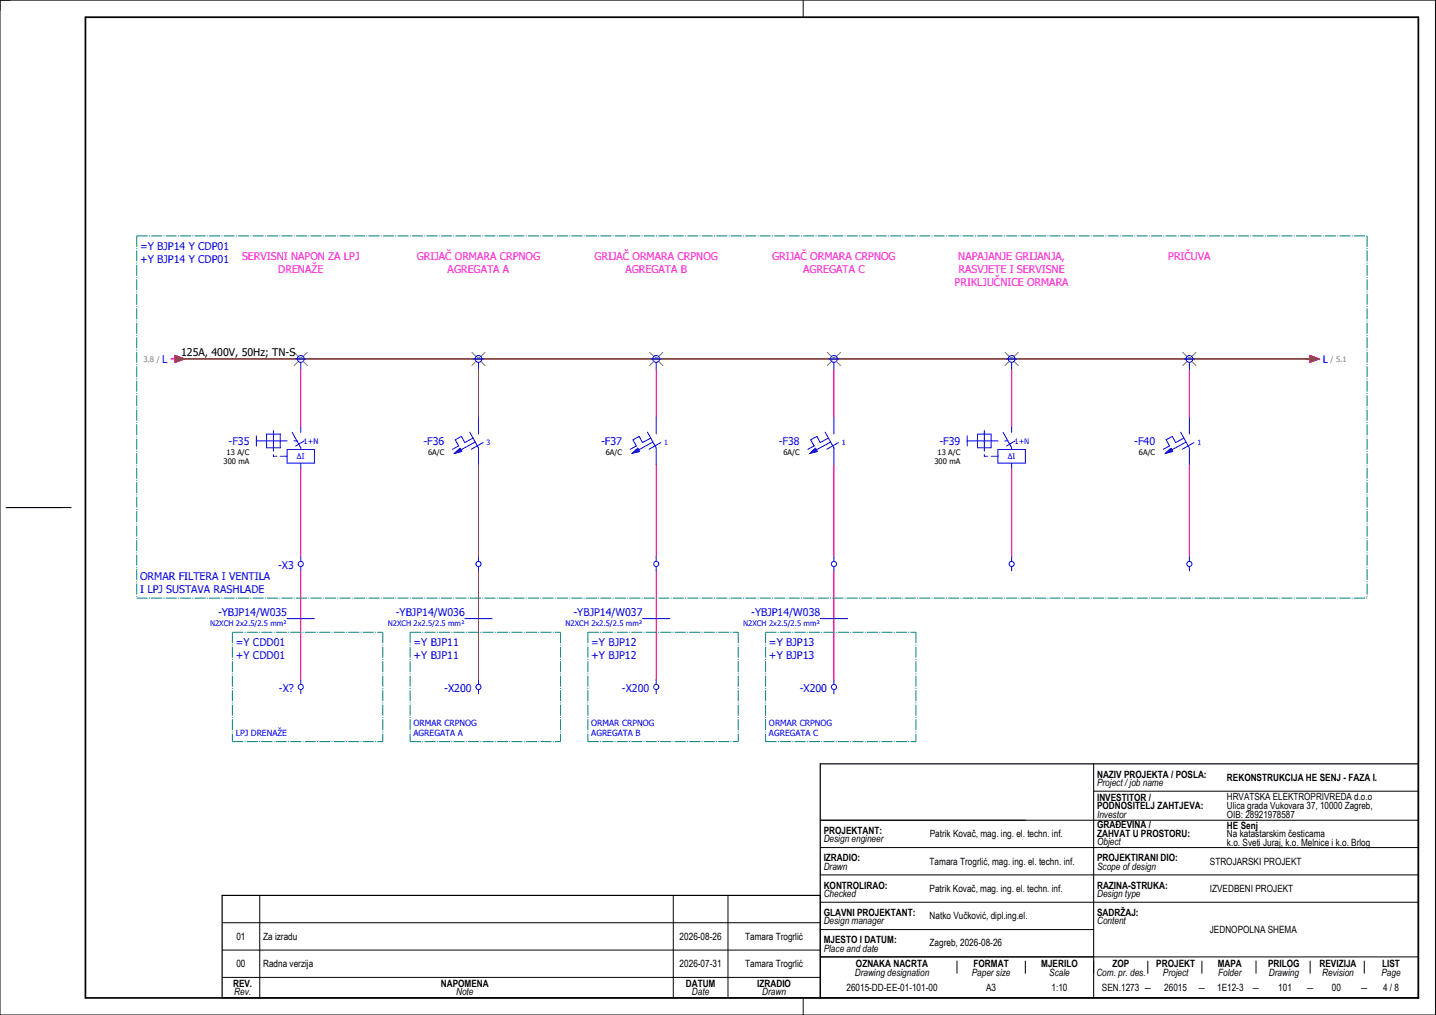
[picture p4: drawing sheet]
<svg xmlns="http://www.w3.org/2000/svg" width="420mm" height="297mm" viewBox="0 0 420 297" stroke-linecap="round" stroke-linejoin="round" font-family="sans-serif">
<g fill="none" stroke="#000" stroke-width=".29">
<path d="M0 0h420v297h-420zM235 0v5M1.8 148.5h19M320 231.5h95M320 223.5v68.5M415 223.5v68.5h-350M240 240h175M240 256h175M240 248h175M65 278h175M65 270h175M76 262v30"/>
<path d="M197 262v30M213 262v30M240 262v30M240 272h80M240 264h175M65 286h175M235 292v5M240 280h175M280 281.2v3.6M300 281.2v3.6M335.8 281.2v3.6M351.7 281.2v3.6"/>
<path d="M367.5 281.2v3.6M383.3 281.2v3.6M399.2 281.2v3.6"/>
</g>
<path d="M415 223.5h-175v68.5M240 262h-175v30" fill="none" stroke="#000" stroke-width=".35"/>
<path d="M25 5h390v287h-390z" fill="none" stroke="#000" stroke-width=".5"/>
<g fill="none" stroke="#f00" stroke-width=".29">
<path d="M50 105h1.3M51.3 104l2.7 1-2.7 1zM88 108v17M140 108v14.2M192 108v14.2M244 108v14.2M296 108v17M348 108v14.2M382 105h1.3M383.3 104l2.7 1-2.7 1zM88 137v26M140 135.9v27.1"/>
<path d="M192 135.9v27.1M244 135.9v27.1M296 137v26M348 135.9v27.1M88 167v32M140 167v32M192 167v32M244 167v32"/>
</g>
<path d="M52 105h332" fill="none" stroke="#7f3f3f" stroke-width=".5"/>
<g fill="none" stroke="#767676" stroke-width=".29" stroke-dasharray="2 2" stroke-linecap="butt">
<path d="M86 103l4 4M90 103l-4 4M138 103l4 4M142 103l-4 4M190 103l4 4M194 103l-4 4M242 103l4 4M246 103l-4 4M294 103l4 4M298 103l-4 4M346 103l4 4M350 103l-4 4"/>
<circle cx="88" cy="105" r=".5"/>
<circle cx="140" cy="105" r=".5"/>
<circle cx="192" cy="105" r=".5"/>
<circle cx="244" cy="105" r=".5"/>
<circle cx="296" cy="105" r=".5"/>
<circle cx="348" cy="105" r=".5"/>
</g>
<g fill="none" stroke="#00f" stroke-width=".29">
<path d="M86.5 105h3M88 106v2M138.5 105h3M140 106v2M190.5 105h3M192 106v2M242.5 105h3M244 106v2M294.5 105h3M296 106v2M346.5 105h3M348 106v2"/>
<path d="M75 129h9M75 127.5v3M78 127h4v4h-4zM80 126v6M80 133v.5h1M82 133.5h2M84 131.5h8v4h-8zM85.5 126.5l2.5 4.5v.5M86 129h1M88 125v1.5M88 135.5v1.5M89 129l-2.5 1.5"/>
<path d="M133 132.6l1.6-1.4 .5 .9zM137.4 126.5l2.6 4.6v4.8M138.4 128.2l-2.4 1.3-1-1.8-1.8 1 1 1.8-1.8 1M139 129.4l-4.2 2.3M140 122.2v4.8M141.4 129.5l-3.5 2M185 132.6l1.6-1.4 .5 .9zM189.4 126.5l2.6 4.6v4.8M190.4 128.2l-2.4 1.3-1-1.8-1.8 1 1 1.8-1.8 1M191 129.4l-4.2 2.3M192 122.2v4.8M193.4 129.5l-3.5 2"/>
<path d="M237 132.6l1.6-1.4 .5 .9zM241.4 126.5l2.6 4.6v4.8M242.4 128.2l-2.4 1.3-1-1.8-1.8 1 1 1.8-1.8 1M243 129.4l-4.2 2.3M244 122.2v4.8M245.4 129.5l-3.5 2M283 129h9M283 127.5v3M286 127h4v4h-4zM288 133v.5h1M288 126v6M290 133.5h2"/>
<path d="M292 131.5h8v4h-8zM293.5 126.5l2.5 4.5v.5M294 129h1M296 125v1.5M296 135.5v1.5M297 129l-2.5 1.5M341 132.6l1.6-1.4 .5 .9zM345.4 126.5l2.6 4.6v4.8M346.4 128.2l-2.4 1.3-1-1.8-1.8 1 1 1.8-1.8 1M347 129.4l-4.2 2.3M348 122.2v4.8M349.4 129.5l-3.5 2"/>
<path d="M88 163v1.3M88 165.8v1.2M140 163v1.3M140 165.8v1.2M192 163v1.3M192 165.8v1.2M244 163v1.3M244 165.8v1.2M296 163v1.3M296 165.8v1.2M348 163v1.3M348 165.8v1.2"/>
<path d="M84 181h8M88 199v1.3M136 181h8M140 199v1.3M188 181h8M192 199v1.3M240 181h8M244 199v1.3M88 201.8v1.2M140 201.8v1.2M192 201.8v1.2M244 201.8v1.2"/>
<circle cx="88" cy="105" r="1"/>
<circle cx="140" cy="105" r="1"/>
<circle cx="192" cy="105" r="1"/>
<circle cx="244" cy="105" r="1"/>
<circle cx="296" cy="105" r="1"/>
<circle cx="348" cy="105" r="1"/>
<circle cx="88" cy="165" r=".75"/>
<circle cx="140" cy="165" r=".75"/>
<circle cx="192" cy="165" r=".75"/>
<circle cx="244" cy="165" r=".75"/>
<circle cx="296" cy="165" r=".75"/>
<circle cx="348" cy="165" r=".75"/>
<circle cx="88" cy="201" r=".75"/>
<circle cx="140" cy="201" r=".75"/>
<circle cx="192" cy="201" r=".75"/>
<circle cx="244" cy="201" r=".75"/>
</g>
<g fill="none" stroke="#007f7f" stroke-width=".29" stroke-dasharray="3.2 .4 .3 .4" stroke-linecap="butt">
<path d="M40 69h360M40 69v106M400 69v106M40 175h360M68 185h44M68 185v32M112 185v32M120 185h44M120 185v32M164 185v32M172 185h44M172 185v32"/>
<path d="M216 185v32M224 185h44M224 185v32M268 185v32M68 217h44M120 217h44M172 217h44M224 217h44"/>
</g>
<g fill="#00f" stroke="#00f" stroke-width=".29">
<path d="M133 132.6l1.6-1.4 .5 .9z"/>
<path d="M185 132.6l1.6-1.4 .5 .9z"/>
<path d="M237 132.6l1.6-1.4 .5 .9z"/>
<path d="M341 132.6l1.6-1.4 .5 .9z"/>
</g>
<g fill="#f00" stroke="#f00" stroke-width=".29">
<path d="M51.3 104l2.7 1-2.7 1z"/>
<path d="M383.3 104l2.7 1-2.7 1z"/>
</g>
<g font-size="3.1" fill="#00f">
<text x="41" y="73.1">=Y BJP14 Y CDP01</text>
<text x="41" y="76.9">+Y BJP14 Y CDP01</text>
<text x="47.5" y="106.3">L</text>
<text x="387" y="106.3">L</text>
<text x="66.9" y="130.3">-F35</text>
<text x="123.9" y="130.3">-F36</text>
<text x="175.9" y="130.3">-F37</text>
<text x="227.9" y="130.3">-F38</text>
<text x="274.9" y="130.3">-F39</text>
<text x="331.9" y="130.3">-F40</text>
<text x="81.4" y="166.4">-X3</text>
<text x="41" y="169.6">ORMAR FILTERA I VENTILA</text>
<text x="41" y="173.4">I LPJ SUSTAVA RASHLADE</text>
<text x="63.8" y="180.4">-YBJP14/W035</text>
<text x="115.8" y="180.4">-YBJP14/W036</text>
<text x="167.8" y="180.4">-YBJP14/W037</text>
<text x="219.8" y="180.4">-YBJP14/W038</text>
<text x="69" y="189.1">=Y CDD01</text>
<text x="121" y="189.1">=Y BJP11</text>
<text x="173" y="189.1">=Y BJP12</text>
<text x="225" y="189.1">=Y BJP13</text>
<text x="69" y="192.9">+Y CDD01</text>
<text x="121" y="192.9">+Y BJP11</text>
<text x="173" y="192.9">+Y BJP12</text>
<text x="225" y="192.9">+Y BJP13</text>
<text x="81.6" y="202.4">-X?</text>
<text x="130" y="202.4">-X200</text>
<text x="182" y="202.4">-X200</text>
<text x="234" y="202.4">-X200</text>
</g>
<g font-size="3.1" fill="#f0f">
<text x="70.8" y="76.1">SERVISNI NAPON ZA LPJ</text>
<text x="121.9" y="76.1">GRIJAČ ORMARA CRPNOG</text>
<text x="173.9" y="76.1">GRIJAČ ORMARA CRPNOG</text>
<text x="225.9" y="76.1">GRIJAČ ORMARA CRPNOG</text>
<text x="280.4" y="76.1">NAPAJANJE GRIJANJA,</text>
<text x="341.8" y="76.1">PRIČUVA</text>
<text x="81.4" y="79.9">DRENAŽE</text>
<text x="131" y="79.9">AGREGATA A</text>
<text x="183" y="79.9">AGREGATA B</text>
<text x="235" y="79.9">AGREGATA C</text>
<text x="279.3" y="83.6">PRIKLJUČNICE ORMARA</text>
<text x="280.5" y="79.9">RASVJETE I SERVISNE</text>
</g>
<text font-size="3.1" x="53" y="104">125A, 400V, 50Hz; TN-S</text>
<g font-size="2.9">
<text x="321" y="227.5">NAZIV PROJEKTA / POSLA:</text>
<text x="321" y="230">Project / job name</text>
<text x="359" y="228.6">REKONSTRUKCIJA HE SENJ - FAZA I.</text>
<text x="321" y="234.3">INVESTITOR /</text>
<text x="321" y="236.8">PODNOSITELJ ZAHTJEVA:</text>
<text x="321" y="239.3">Investor</text>
<text x="359" y="234.2">HRVATSKA ELEKTROPRIVREDA d.o.o</text>
<text x="359" y="236.8">Ulica grada Vukovara 37, 10000 Zagreb,</text>
<text x="359" y="239.5">OIB: 28921978587</text>
<text x="241" y="244">PROJEKTANT:</text>
<text x="272" y="245">Patrik Kovač, mag. ing. el. techn. inf.</text>
<text x="321" y="242.3">GRAĐEVINA /</text>
<text x="321" y="244.8">ZAHVAT U PROSTORU:</text>
<text x="359" y="242.6">HE Senj</text>
<text x="359" y="245.1">Na katastarskim česticama</text>
<text x="241" y="246.5">Design engineer</text>
<text x="321" y="247.3">Object</text>
<text x="359" y="247.5">k.o. Sveti Juraj, k.o. Melnice i k.o. Brlog</text>
<text x="241" y="252">IZRADIO:</text>
<text x="241" y="254.5">Drawn</text>
<text x="272" y="253">Tamara Trogrlić, mag. ing. el. techn. inf.</text>
<text x="321" y="252">PROJEKTIRANI DIO:</text>
<text x="321" y="254.5">Scope of design</text>
<text x="354" y="253.1">STROJARSKI PROJEKT</text>
<text x="241" y="260">KONTROLIRAO:</text>
<text x="241" y="262.5">Checked</text>
<text x="272" y="261">Patrik Kovač, mag. ing. el. techn. inf.</text>
<text x="321" y="260">RAZINA-STRUKA:</text>
<text x="321" y="262.5">Design type</text>
<text x="354" y="261">IZVEDBENI PROJEKT</text>
<text x="241" y="268">GLAVNI PROJEKTANT:</text>
<text x="272" y="269">Natko Vučković, dipl.ing.el.</text>
<text x="321" y="268">SADRŽAJ:</text>
<text x="69.2" y="275">01</text>
<text x="77" y="275">Za izradu</text>
<text x="198.9" y="275">2026-08-26</text>
<text x="218" y="275">Tamara Trogrlić</text>
<text x="241" y="270.5">Design manager</text>
<text x="321" y="270.5">Content</text>
<text x="354" y="273.1">JEDNOPOLNA SHEMA</text>
<text x="241" y="278.5">Place and date</text>
<text x="241" y="276">MJESTO I DATUM:</text>
<text x="272" y="276.8">Zagreb, 2026-08-26</text>
<text x="69.2" y="283">00</text>
<text x="77" y="283">Radna verzija</text>
<text x="198.9" y="283">2026-07-31</text>
<text x="218" y="283">Tamara Trogrlić</text>
<text x="250.1" y="285.6">Drawing designation</text>
<text x="250.4" y="283.1">OZNAKA NACRTA</text>
<text x="284.3" y="285.6">Paper size</text>
<text x="284.9" y="283.1">FORMAT</text>
<text x="304.7" y="283.1">MJERILO</text>
<text x="307" y="285.6">Scale</text>
<text x="320.8" y="285.6">Com. pr. des.</text>
<text x="325.5" y="283.1">ZOP</text>
<text x="338.3" y="283.1">PROJEKT</text>
<text x="340.3" y="285.6">Project</text>
<text x="356.3" y="283.1">MAPA</text>
<text x="356.4" y="285.6">Folder</text>
<text x="371.1" y="283.1">PRILOG</text>
<text x="371.3" y="285.6">Drawing</text>
<text x="386.1" y="283.1">REVIZIJA</text>
<text x="386.9" y="285.6">Revision</text>
<text x="404.2" y="285.6">Page</text>
<text x="404.4" y="283.1">LIST</text>
<text x="68.2" y="288.8">REV.</text>
<text x="68.5" y="291.3">Rev.</text>
<text x="129" y="288.8">NAPOMENA</text>
<text x="133.5" y="291.3">Note</text>
<text x="200.7" y="288.8">DATUM</text>
<text x="202.5" y="291.3">Date</text>
<text x="221.6" y="288.8">IZRADIO</text>
<text x="223" y="291.3">Drawn</text>
<text x="247.7" y="290">26015-DD-EE-01-101-00</text>
<text x="288.5" y="290.1">A3</text>
<text x="307.7" y="290">1:10</text>
<text x="322.4" y="290">SEN.1273 ―</text>
<text x="340.7" y="290">26015</text>
<text x="350.5" y="290.1">―</text>
<text x="356.1" y="290">1E12-3</text>
<text x="366.3" y="290.1">―</text>
<text x="374" y="290">101</text>
<text x="382.1" y="290.1">―</text>
<text x="389.7" y="290">00</text>
<text x="398" y="290.1">―</text>
<text x="404.7" y="290.1">4 / 8</text>
</g>
<g font-size="2.5" fill="#00f">
<text x="69" y="215.5">LPJ DRENAŽE</text>
<text x="121" y="212.5">ORMAR CRPNOG</text>
<text x="121" y="215.5">AGREGATA A</text>
<text x="173" y="212.5">ORMAR CRPNOG</text>
<text x="173" y="215.5">AGREGATA B</text>
<text x="225" y="212.5">ORMAR CRPNOG</text>
<text x="225" y="215.5">AGREGATA C</text>
</g>
<g font-size="2.2" fill="#7ca552">
<text x="42" y="105.9">3.8 /</text>
<text x="389.3" y="105.9">/ 5.1</text>
</g>
<g font-size="2.2" fill="#00f">
<text x="88.8" y="129.9">1+N</text>
<text x="296.8" y="129.9">1+N</text>
<text x="86.9" y="134.3">ΔI</text>
<text x="294.9" y="134.3">ΔI</text>
<text x="61.5" y="183.3">N2XCH 2x2.5/2.5 mm²</text>
<text x="113.5" y="183.3">N2XCH 2x2.5/2.5 mm²</text>
<text x="165.5" y="183.3">N2XCH 2x2.5/2.5 mm²</text>
<text x="217.5" y="183.3">N2XCH 2x2.5/2.5 mm²</text>
</g>
<g font-size="2.2">
<text x="65.4" y="135.9">300 mA</text>
<text x="66.3" y="133.2">13 A/C</text>
<text x="125.2" y="133.2">6A/C</text>
<text x="177.2" y="133.2">6A/C</text>
<text x="229.2" y="133.2">6A/C</text>
<text x="273.4" y="135.9">300 mA</text>
<text x="274.3" y="133.2">13 A/C</text>
<text x="333.2" y="133.2">6A/C</text>
</g>
<g font-size="2.1" fill="#00f">
<text x="142.3" y="130.3">3</text>
<text x="194.3" y="130.3">1</text>
<text x="246.3" y="130.3">1</text>
<text x="350.3" y="130.3">1</text>
</g>
</svg>
